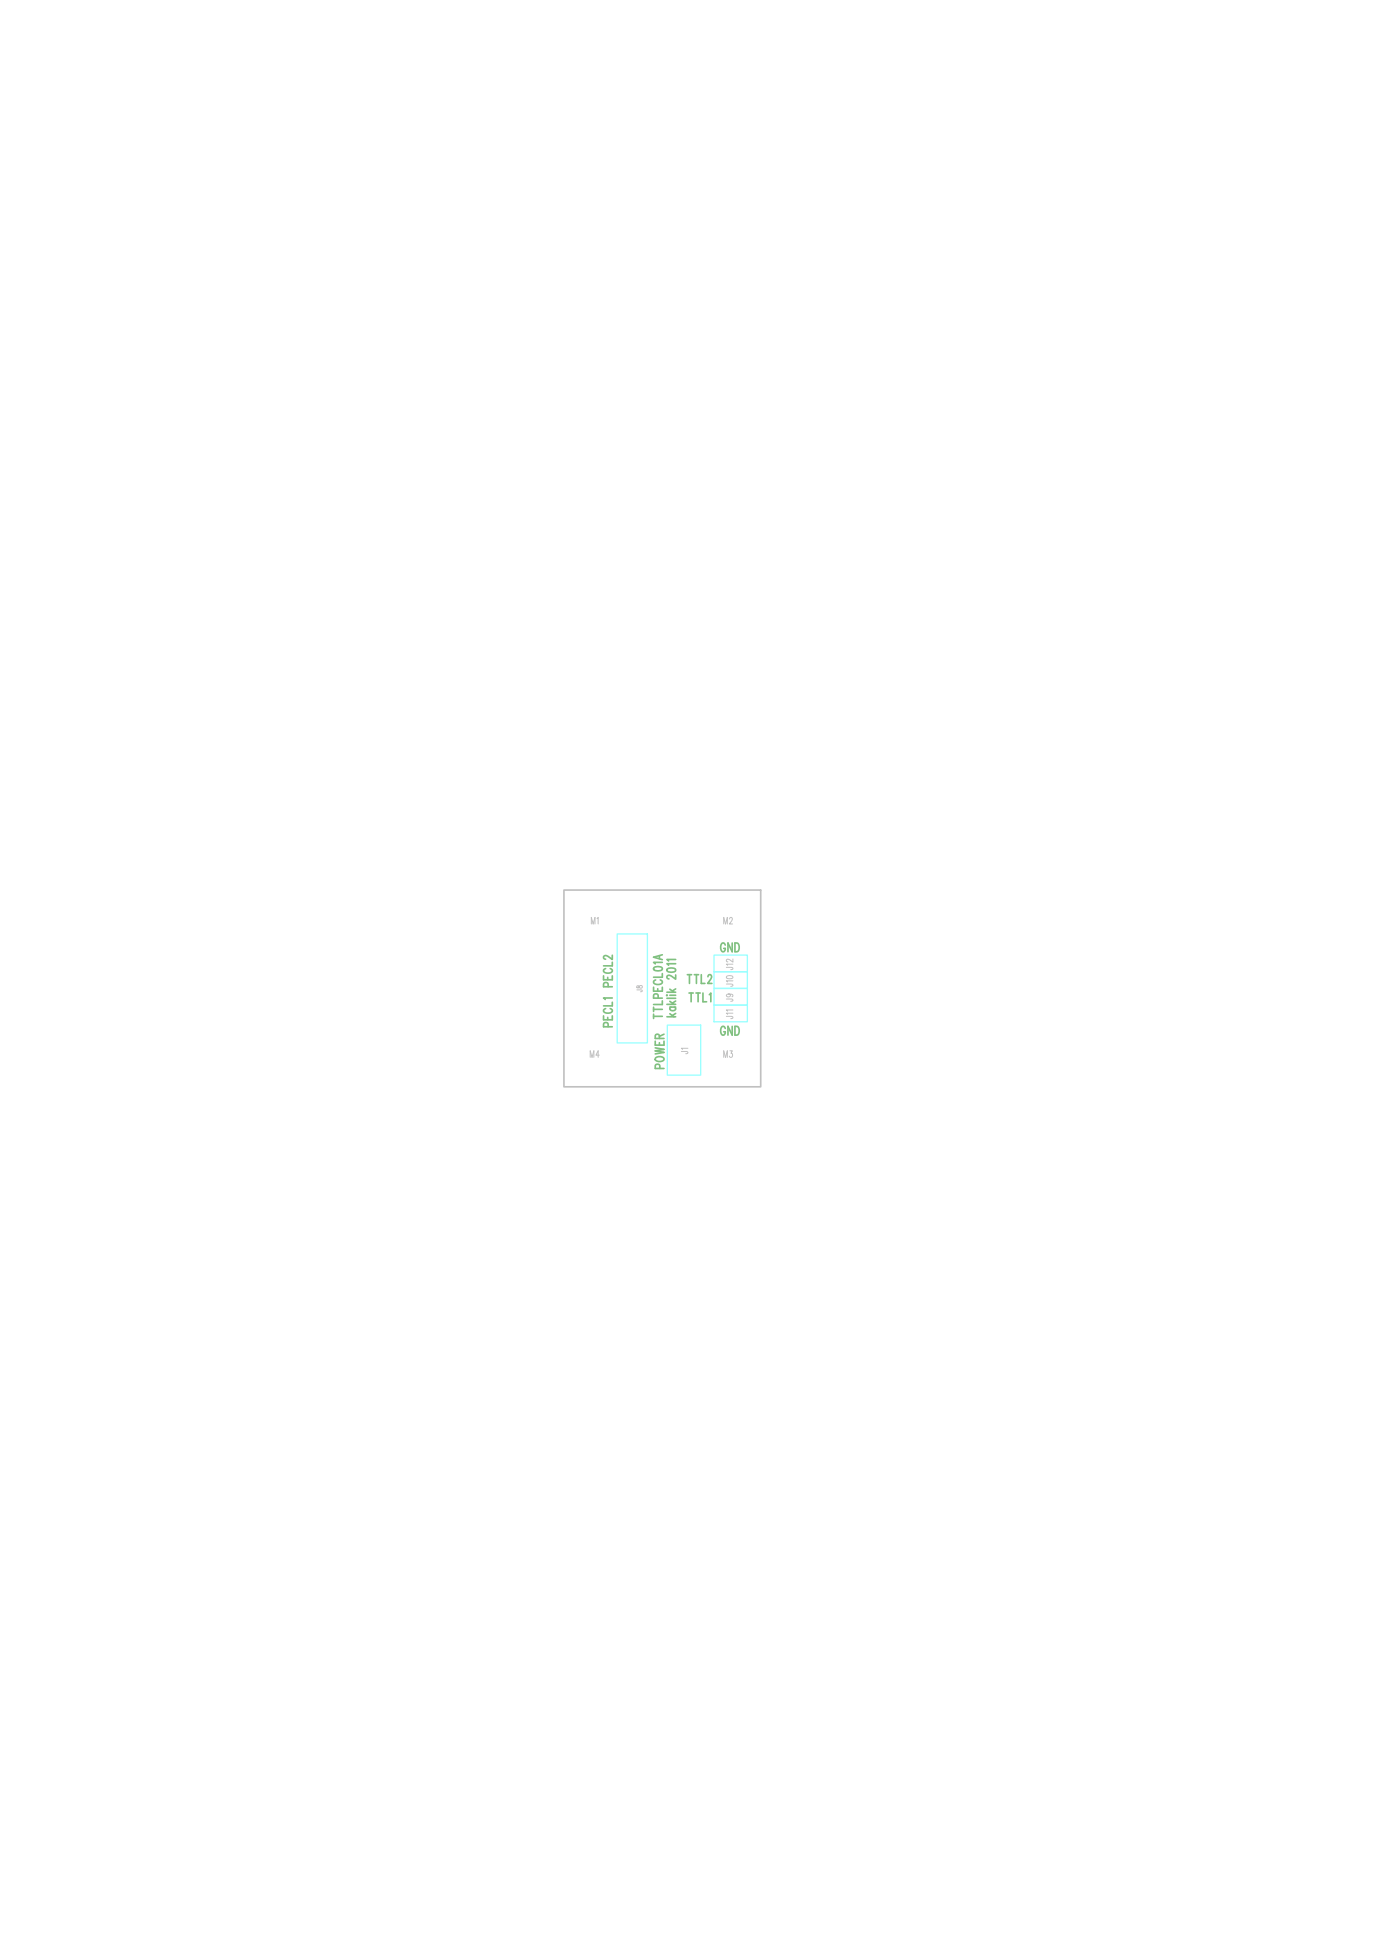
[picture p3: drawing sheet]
<svg xmlns="http://www.w3.org/2000/svg" width="210mm" height="297mm" viewBox="0 0 210 297" stroke-linecap="round" stroke-linejoin="round" font-family="sans-serif">
<path d="M85.9 135.6h30v30h-30z" fill="none" stroke="#c0c0c0" stroke-width=".25"/>
<path d="M94 142.3h4.6v16.6h-4.6zM101.7 156.2h5v7.6h-5zM108.8 148h5v2.6h-5zM108.8 150.6h5v2.5h-5zM108.8 153.1h5v2.5h-5zM108.8 145.5h5v2.5h-5z" fill="none" stroke="#9bffff" stroke-width=".2"/>
<g font-size="2" fill="#80c080">
<text x="104.7" y="149.8">TTL2</text>
<text x="109.8" y="145">GND</text>
<text x="93.3" y="150.3" transform="rotate(-90 93.3 150.3)">PECL2</text>
<text x="100.9" y="155.1" transform="rotate(-90 100.9 155.1)">TTLPECL01A</text>
<text x="102.9" y="154.9" transform="rotate(-90 102.9 154.9)">kaklik 2011</text>
<text x="105" y="152.6">TTL1</text>
<text x="93.3" y="156.4" transform="rotate(-90 93.3 156.4)">PECL1</text>
<text x="109.8" y="157.7">GND</text>
<text x="101.1" y="162.8" transform="rotate(-90 101.1 162.8)">POWER</text>
</g>
<g font-size="1.5" fill="#c0c0c0">
<text x="90.1" y="140.7">M1</text>
<text x="110.3" y="140.7">M2</text>
<text x="111.6" y="147.6" transform="rotate(-90 111.6 147.6)">J12</text>
<text x="111.6" y="155.1" transform="rotate(-90 111.6 155.1)">J11</text>
<text x="111.6" y="152.5" transform="rotate(-90 111.6 152.5)">J9</text>
<text x="111.6" y="150.2" transform="rotate(-90 111.6 150.2)">J10</text>
<text x="90" y="161">M4</text>
<text x="104.7" y="160.4" transform="rotate(-90 104.7 160.4)">J1</text>
<text x="110.3" y="161">M3</text>
</g>
<text font-size="1.3" fill="#c0c0c0" x="97.8" y="151.1" transform="rotate(-90 97.8 151.1)">J8</text>
</svg>
